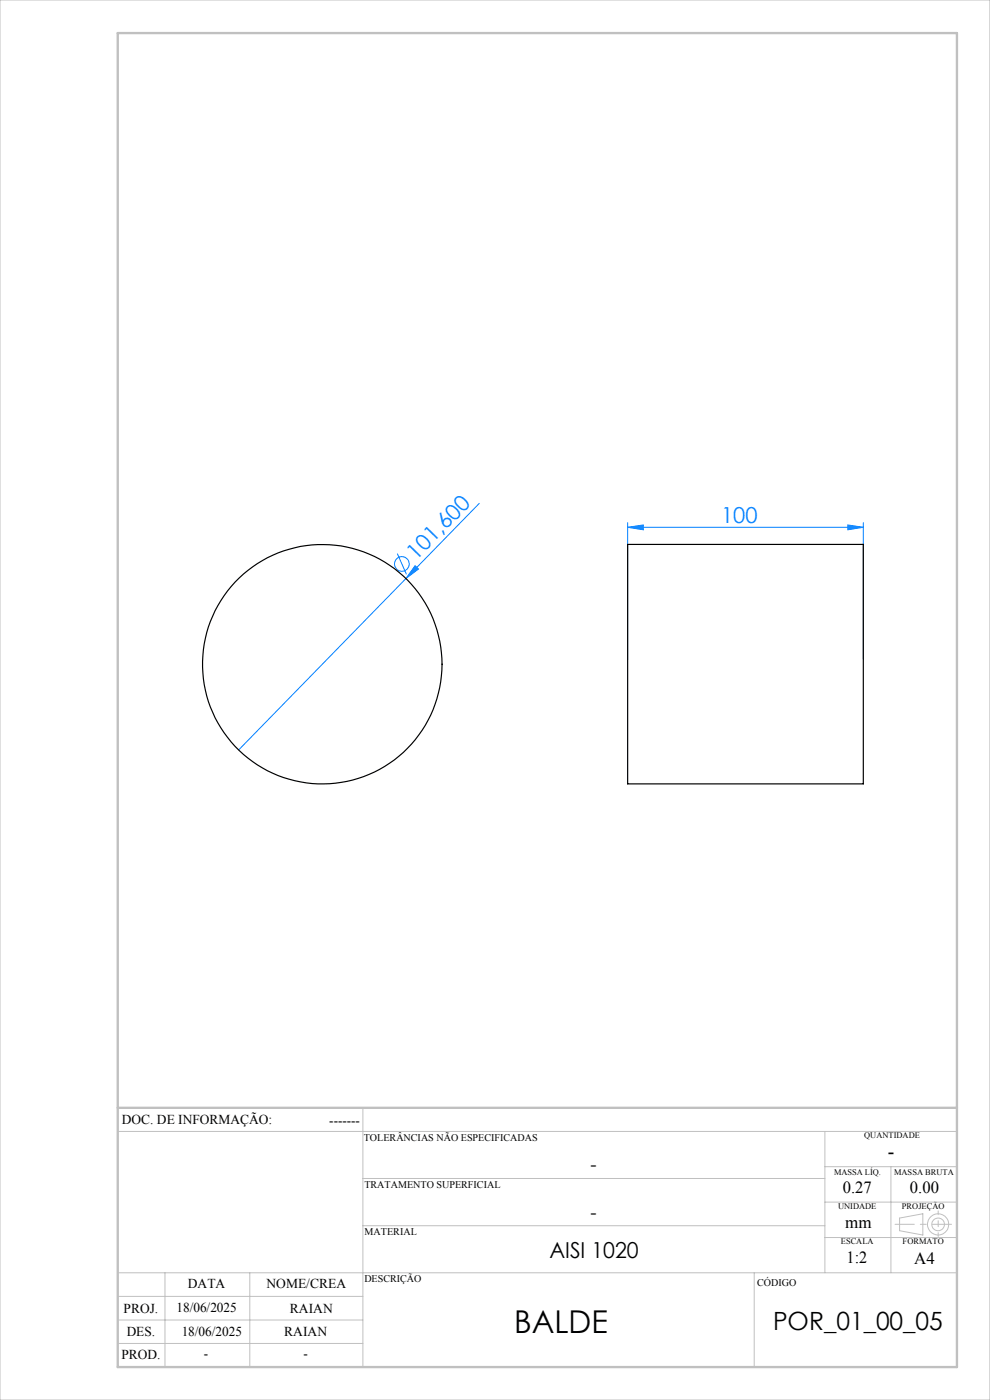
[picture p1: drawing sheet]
<svg xmlns="http://www.w3.org/2000/svg" width="210mm" height="297mm" viewBox="0 0 210 297" stroke-linecap="round" stroke-linejoin="round" font-family="sans-serif">
<g fill="none" stroke="#0080ff" stroke-width=".21">
<path d="M84.3 117.4l1.9 4.4M101.7 106.8l-15.6 15.9M133.1 111.9l3.4-.5v1zM133.1 110.9v29M133.1 111.9h50M179.8 111.4l3.3 .5-3.3 .5zM183.1 110.9v29M86.1 122.7l-35.5 36.4M88.1 120l.7 .7-2.7 2z"/>
<circle cx="85.2" cy="119.6" r="1.56"/>
</g>
<g fill="none" stroke="#c0c0c0" stroke-width=".21">
<path d="M0 0h210v297h-210zM77 235v55M25 240h178M77 250h98M175 240v30M175 255h28M175 247.5h28M189 247.5v22.5M190.8 258.4l5-.9v4.5l-5-.9zM25 275h52M25 270h178M35 270v20"/>
<path d="M53 270v20M77 260h98M160 270v20M175 262.5h28M25 285h52M25 280h52"/>
<circle cx="199" cy="259.7" r="1.34"/>
<circle cx="199" cy="259.7" r="2.25"/>
</g>
<path d="M201.8 259.7h-11.9" fill="none" stroke="#c0c0c0" stroke-width=".21" stroke-dasharray="15.2 1.3 1.3 1.3" stroke-dashoffset="11.2"/>
<path d="M199 256.9v5.4" fill="none" stroke="#c0c0c0" stroke-width=".21" stroke-dasharray="15.2 1.3 1.3 1.3" stroke-dashoffset="14.4"/>
<path d="M25 7h178v283h-178zM25 235h178" fill="none" stroke="#c0c0c0" stroke-width=".5"/>
<g fill="#0080ff">
<path d="M88.1 120l.7 .7-2.7 2z"/>
<path d="M133.1 111.9l3.4-.5v1zM179.8 111.4l3.3 .5-3.3 .5z"/>
</g>
<g fill="none" stroke="#000" stroke-width=".25">
<path d="M133.1 115.5h50v50.8h-50z"/>
<circle cx="68.4" cy="140.9" r="25.4"/>
</g>
<text font-size="6.7" x="109" y="282.7">BALDE</text>
<text font-size="5.3" x="164" y="282.2">POR_01_00_05</text>
<g font-size="4.7" fill="#0080ff">
<text x="152.9" y="110.8">100</text>
<text x="88.3" y="119" transform="rotate(-46 88.3 119)">101,600</text>
</g>
<text font-size="4.7" x="116.5" y="266.8">AISI 1020</text>
<text font-size="4.3" x="188.3" y="245.8">-</text>
<g font-size="4">
<text x="125.2" y="248.4">-</text>
<text x="125.2" y="258.6">-</text>
</g>
<g font-size="3.6">
<text x="178.8" y="253.1">0.27</text>
<text x="193" y="253.1">0.00</text>
<text x="179.3" y="260.6">mm</text>
<text x="179.6" y="267.9">1:2</text>
<text x="193.9" y="268.1">A4</text>
</g>
<g font-size="2.9">
<text x="25.9" y="238.4">DOC. DE INFORMAÇÃO:</text>
<text x="69.8" y="238.6">-------</text>
<text x="39.9" y="273.2">DATA</text>
<text x="56.5" y="273.2">NOME/CREA</text>
<text x="26.2" y="278.6">PROJ.</text>
<text x="37.4" y="278.2">18/06/2025</text>
<text x="61.5" y="278.6">RAIAN</text>
<text x="26.9" y="283.4">DES.</text>
<text x="38.5" y="283.4">18/06/2025</text>
<text x="60.3" y="283.4">RAIAN</text>
<text x="25.7" y="288.3">PROD.</text>
<text x="43.3" y="288">-</text>
<text x="64.4" y="288">-</text>
</g>
<g font-size="2.2">
<text x="77.2" y="242.1">TOLERÂNCIAS NÃO ESPECIFICADAS</text>
<text x="77.3" y="251.9">TRATAMENTO SUPERFICIAL</text>
<text x="77.3" y="261.9">MATERIAL</text>
<text x="77.3" y="272.1">DESCRIÇÃO</text>
<text x="160.6" y="272.8">CÓDIGO</text>
</g>
<g font-size="1.8">
<text x="183.3" y="241.4">QUANTIDADE</text>
<text x="176.9" y="249.2">MASSA LÍQ.</text>
<text x="189.7" y="249.2">MASSA BRUTA</text>
<text x="177.8" y="256.5">UNIDADE</text>
<text x="191.3" y="256.5">PROJEÇÃO</text>
<text x="178.4" y="264">ESCALA</text>
<text x="191.5" y="264">FORMATO</text>
</g>
</svg>
